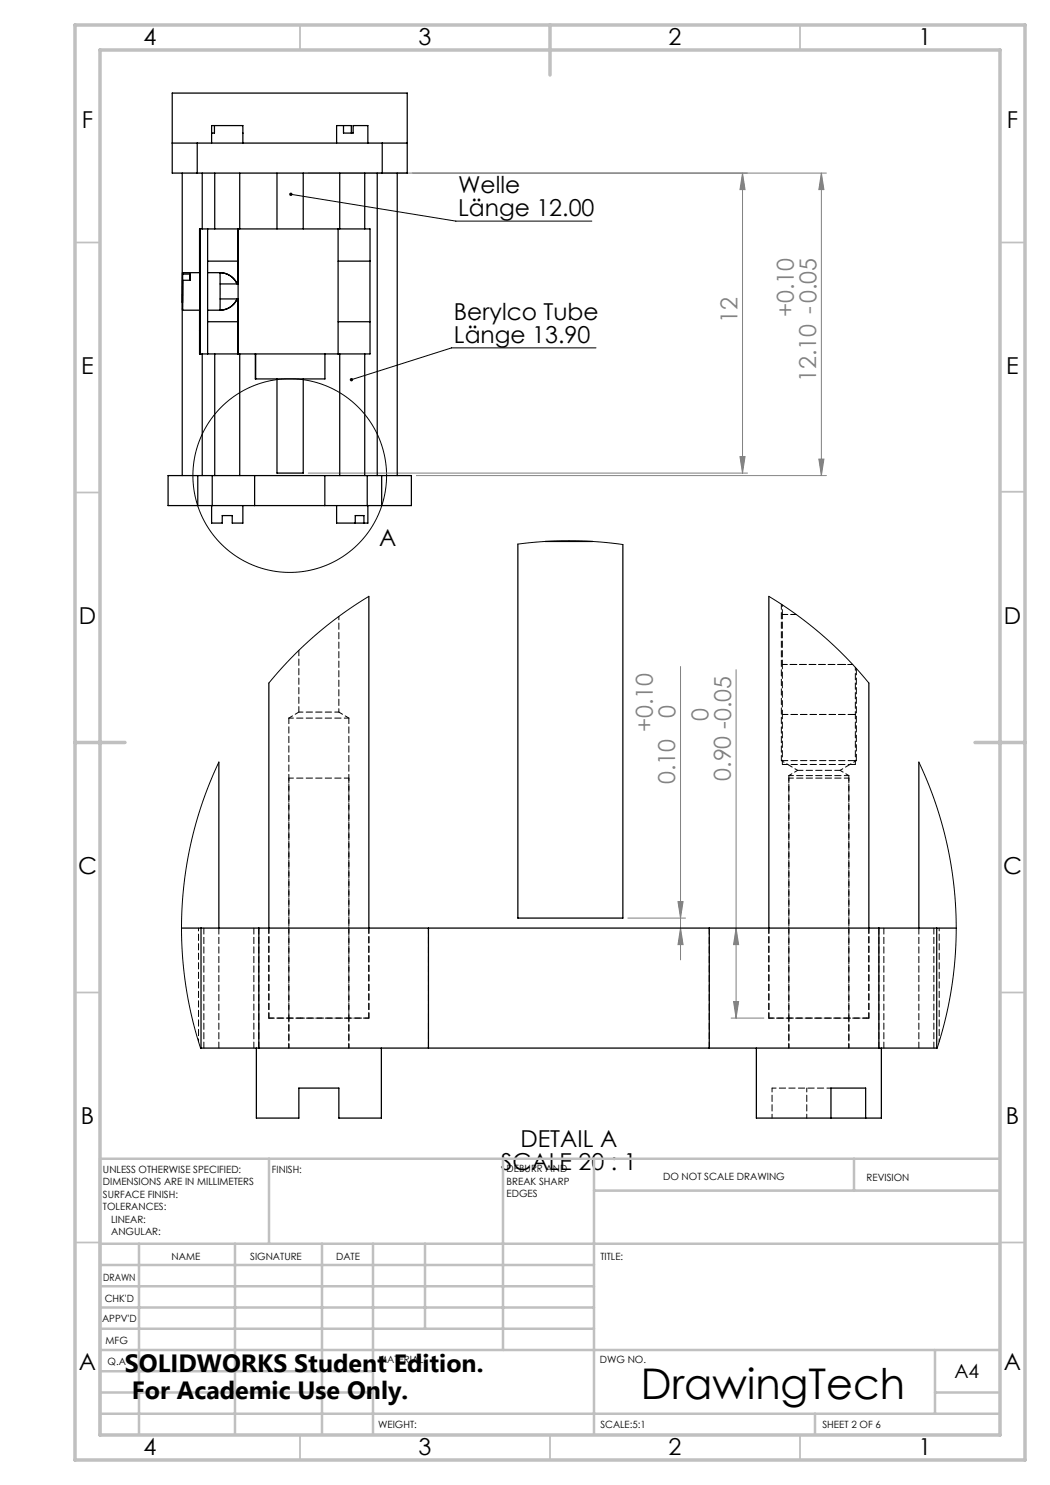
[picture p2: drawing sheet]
<svg xmlns="http://www.w3.org/2000/svg" width="210mm" height="297mm" viewBox="0 0 210 297" stroke-linecap="round" stroke-linejoin="round" font-family="sans-serif">
<g fill="none" stroke="#000" stroke-width=".2">
<path d="M58.2 38.9l33 5.3h27.2M119.2 69.6h-28.9l-20 6.3"/>
<circle cx="57.9" cy="95.1" r="19.4"/>
</g>
<g fill="none" stroke="#808080" stroke-width=".2">
<path d="M61.6 34.6h103.7M148.5 34.6v60M148.5 34.6l.5 3.3h-1zM164.3 34.6l.5 3.3h-1zM164.3 34.6v60.5M61.6 94.6h87.9M83.3 95.1h82M148 91.3h1l-.5 3.3zM163.8 91.8h1l-.5 3.3zM136.1 133.3v58.7M147.2 133.9v69.7M125.6 183.6h11.5"/>
<path d="M135.6 180.3h1l-.5 3.3zM136.1 185.6l.5 3.3h-1zM147.2 185.6l.5 3.3h-1zM146.2 203.6h6.6M146.7 200.3h1l-.5 3.3z"/>
</g>
<g fill="none" stroke="#c0c0c0" stroke-width=".35">
<path d="M60 5v5M160 5v5M15 48.5h5M200 48.5h5M15 98.5h5M200 98.3h5M15 198.5h5M200 198.5h5M15 248.5h5M200 248.5h5M60 287v5M110 287v5"/>
<path d="M160 287v5"/>
</g>
<g fill="none" stroke="#c0c0c0" stroke-width=".5">
<path d="M53.8 231.8v17M100.6 231.8v38.2M118.8 231.8v55.2M118.8 238.1h81.2M170.8 231.8v6.3M200 231.8h-180v55.2M20 248.8h180M20 257.3h98.8M20 253h98.8M27.8 248.8v38.2M47 248.8v38.2M64.4 248.8v38.2"/>
<path d="M74.6 248.8v38.2M85 248.8v17M20 265.8h98.8M20 261.5h98.8M20 278.5h54.6M20 274.3h54.6M20 270h180M187 278.5h13M187 270v12.8M20 282.8h180M163 282.8v4.2"/>
</g>
<path d="M15 5h190v287h-190zM20 10h180v277h-180zM110 5v10M15 148.5h10M195 148.5h10" fill="none" stroke="#c0c0c0" stroke-width=".7"/>
<path d="M70 75.7v.3l.3-.1-.3 .1a.34 .34 0 0 0 .5 .2 .34 .34 0 0 0 .1-.5 .34 .34 0 0 0-.6 0zM57.9 38.7l-.1 .1 .4 .1-.4-.1a.34 .34 0 0 0 .4 .4 .34 .34 0 0 0 .3-.5 .34 .34 0 0 0-.6 0z" fill="#000"/>
<g fill="#808080">
<path d="M148 91.3h1l-.5 3.3zM148.5 34.6l.5 3.3h-1z"/>
<path d="M164.3 34.6l.5 3.3h-1zM163.8 91.8h1l-.5 3.3zM135.6 180.3h1l-.5 3.3zM136.1 185.6l.5 3.3h-1zM147.2 185.6l.5 3.3h-1zM146.7 200.3h1l-.5 3.3z"/>
</g>
<g fill="none" stroke="#000" stroke-width=".25">
<path d="M34.4 28.6h5M36.4 34.6v60.5M39.4 34.6h-5v-16h47v16h-5M39.4 28.6v6M39.4 28.6h37M39.4 34.6h37M40.4 34.6v11.2M42.9 25.1v1.5h-.6M42.9 25.1h5.7v3.5M42.9 25.1h-.6v3.5M42.9 34.6v11.2M47.9 34.6v11.2"/>
<path d="M48.6 26.6h.1M55.4 34.6v11.2M60.6 34.6v11.2M67.9 34.6v11.2M68.7 25.1v1.5h1.9v-1.5h3v3.5M68.7 25.1h-1.4v3.5M68.7 25.1h1.6v1.5M72.9 34.6v11.2M75.4 34.6v60.5M76.4 28.6h5M76.4 28.6v6M79.4 34.6v60.5"/>
<path d="M36.5 54.5h3.5v3.1v4.4h-3.5M36.5 54.8v7.2v-5.9h1.5M36.5 54.8v-.3v6M36.5 54.8h1.5M38 54.8v1.3M39.9 54.5v-8.7h34.1v25h-34.1v-8.8M39.9 45.8v8.7M40 45.8v25M41.5 54.5h2.5M41.5 52.2h6.1M41.5 45.8v25M44 54.5a3.8 3.8 0 0 1 3.4 2.3"/>
<path d="M44 54.5v7.5M44 59.8h3.6M44 56.8h3.6M47.4 59.8a3.7 3.7 0 0 1-3.4 2.2M47.6 45.8v25M67.6 52.2h6.4M67.6 45.8v25M36.5 60.5h.1M39.9 66h.1M39.9 62v8.8M40.4 70.8v24.3M41.5 62h2.5"/>
<path d="M41.5 64.3h6.1M42.9 70.8v24.3M47.9 70.8v24.3M51.1 70.8v5h13.9v-5M51.1 70.8v5M55.4 75.8v18.8h5.2v-18.8M67.6 64.3h6.4M67.9 70.8v24.3M72.9 70.8v24.3M39.6 95.1v6M42.4 95.1h8.5M42.4 95.1h-8.8v6h8.8"/>
<path d="M42.4 95.1v6M50.9 95.1h14.1M50.9 95.1v6M65 95.1h8.4M65 95.1v6M73.4 95.1h8.9v6h-8.9M73.4 95.1v6M76.3 95.1v6M42.3 101.1v3.5h2.1v-1.5h2v1.5h2.2v-3.5M42.4 101.1h8.5M50.9 101.1h14.1M65 101.1h8.4"/>
<path d="M67.3 101.1v3.5h3.8M71.1 104.6v-1.5h1.7v1.5M71.1 104.6h1.7M73.6 101.1v3.5h-.8M73.8 119.3v66.3M103.6 108.8v74.8h21v-74.7M109 108.3h9.5M153.8 119.3v66.3M53.8 136.6v49M173.8 136.6v49M43.8 152.4v33.2M183.8 152.4v33.2"/>
<path d="M36.3 185.6h15.5M40.2 185.6v24M51.8 185.6h33.9M51.8 185.6v24M85.7 185.6h56.2M85.7 185.6v24M141.9 185.6h33.9M141.9 185.6v24M175.8 185.6v24M175.8 185.6h15.4M187.3 185.6v24M40.1 209.6h11.7"/>
<path d="M51.3 209.6v14h8.5v-6h8v6h8.5v-14M51.8 209.6h33.9M85.7 209.6h56.2M141.9 209.6h33.9M151.3 209.6v14h14.9M175.8 209.6h11.6M176.3 209.6v14h-3.2M166.2 223.6v-6h6.9v6M166.2 223.6h6.9"/>
</g>
<path d="M73.8 119.3a77.5 77.5 0 0 0-20 17.3M103.6 108.8a77.5 77.5 0 0 1 21 .1M153.8 119.3a77.5 77.5 0 0 1 20 17.3M43.8 152.4a77.5 77.5 0 0 0-3.7 57.2M183.8 152.4a77.5 77.5 0 0 1 3.6 57.2" fill="none" stroke="#000" stroke-width=".2"/>
<path d="M156.3 152.1h14.6M170.7 142.9h.4M170.7 152.9h.4M170.9 152.1h.4M171.3 152.1v-18.4M173.3 203.6h.5" fill="none" stroke="#000" stroke-width=".2" stroke-dasharray="1.3 .6"/>
<path d="M156.5 122.9v10M156.5 132.9v10M168.4 132.9h-11.9M59.8 142.4l-2 1.2M67.8 142.4h-8M69.8 143.6l-2-1.2M156.5 142.9v10M171.1 152.9v-10M153.8 203.6h19.5" fill="none" stroke="#000" stroke-width=".2" stroke-dasharray="1.3 .6" stroke-dashoffset=".4"/>
<g fill="none" stroke="#000" stroke-width=".2" stroke-dasharray="1.3 .6" stroke-dashoffset=".2">
<path d="M59.8 130.1v12.3M156.3 120.8v31.3M159.2 122.9h-2.7M57.8 143.6v60M156.5 142.9h14.2M156.5 152.9h14.2M157.8 155.1v48.5M168 154.1h-8.5M53.8 185.6v18M153.8 185.6v18M53.8 203.6h20M69.8 203.6v-60"/>
<path d="M73.8 203.6v-18M153.8 203.6h20M169.8 203.6v-48.5M173.8 203.6v-18"/>
</g>
<path d="M156.5 132.9h14M57.8 155.6h12M57.8 155.6v54M69.8 143.6h-12M157.8 155.6h12M157.8 155.6v54M169.8 155.1h-12M53.8 203.6h6.3M69.8 209.6v-54M169.8 209.6v-54" fill="none" stroke="#000" stroke-width=".2" stroke-dasharray="1.3 .6" stroke-dashoffset=".3"/>
<path d="M170.5 132.9h-2.1M57.8 203.6v6M60.1 203.6h13.7M69.8 209.6v-6M154.4 217.6v6M157.8 203.6v6M166.2 217.6h-11.8M169.8 209.6v-6M161.4 223.6v-6" fill="none" stroke="#000" stroke-width=".2" stroke-dasharray="1.3 .6" stroke-dashoffset=".5"/>
<path d="M171.1 142.9v-9.4M39.7 185.6v22.7M187.8 185.6v22.7" fill="none" stroke="#000" stroke-width=".2" stroke-dasharray="1.3 .6" stroke-dashoffset=".7"/>
<path d="M40.8 185.6v24M51.8 185.6v24M141.9 185.6v24M176.8 185.6v24M183.8 185.6v24M43.8 209.6v-24M50.8 209.6v-24M85.7 209.6v-24M175.8 209.6v-24M186.8 209.6v-24" fill="none" stroke="#000" stroke-width=".2" stroke-dasharray="1.3 .6" stroke-dashoffset=".1"/>
<path d="M67.8 142.4v-19.1M156.3 152.1l3.2 2M159.5 154.1l-1.7 1M168 154.1l3.3-2M169.8 155.1l-1.8-1" fill="none" stroke="#000" stroke-width=".2" stroke-dasharray="1.3 .6" stroke-dashoffset=".6"/>
<path d="M156.5 121v1.9" fill="none" stroke="#000" stroke-width=".2" stroke-dasharray="1.3 .6" stroke-dashoffset="1"/>
<text font-size="8.5" x="128.2" y="279.7">DrawingTech</text>
<g font-size="5">
<text x="25" y="274.4">SOLIDWORKS Student Edition.</text>
<text x="26.4" y="279.9">For Academic Use Only.</text>
</g>
<g font-size="4.7">
<text x="28.7" y="9">4</text>
<text x="83.7" y="9">3</text>
<text x="133.7" y="9">2</text>
<text x="183.7" y="9">1</text>
<text x="16.4" y="25.5">F</text>
<text x="201.4" y="25.5">F</text>
<text x="91.6" y="38.7">Welle</text>
<text x="91.6" y="43.2">Länge 12.00</text>
<text x="90.8" y="64">Berylco Tube</text>
<text x="90.8" y="68.5">Länge 13.90</text>
<text x="16.2" y="74.8">E</text>
<text x="201.2" y="74.8">E</text>
<text x="75.9" y="109.2">A</text>
<text x="15.8" y="124.8">D</text>
<text x="200.8" y="124.8">D</text>
<text x="15.6" y="174.8">C</text>
<text x="200.6" y="174.8">C</text>
<text x="16.2" y="224.8">B</text>
<text x="201.2" y="224.8">B</text>
<text x="100.2" y="233.9">SCALE 20 : 1</text>
<text x="104.1" y="229.4">DETAIL A</text>
<text x="15.8" y="274">A</text>
<text x="200.8" y="274">A</text>
<text x="28.7" y="291">4</text>
<text x="83.7" y="291">3</text>
<text x="133.7" y="291">2</text>
<text x="183.7" y="291">1</text>
</g>
<g font-size="4.7" fill="#808080">
<text x="147.5" y="64.5" transform="rotate(-90 147.5 64.5)">12</text>
<text x="158.7" y="63.4" transform="rotate(-90 158.7 63.4)">+0.10</text>
<text x="163.2" y="76.4" transform="rotate(-90 163.2 76.4)">12.10 -0.05</text>
<text x="135.1" y="143.6" transform="rotate(-90 135.1 143.6)">0</text>
<text x="130.6" y="146.5" transform="rotate(-90 130.6 146.5)">+0.10</text>
<text x="141.7" y="144.3" transform="rotate(-90 141.7 144.3)">0</text>
<text x="135" y="156.8" transform="rotate(-90 135 156.8)">0.10</text>
<text x="146.2" y="156.2" transform="rotate(-90 146.2 156.2)">0.90 -0.05</text>
</g>
<text font-size="3.9" x="190.9" y="275.5">A4</text>
<g font-size="2">
<text x="20.6" y="234.6">UNLESS OTHERWISE SPECIFIED:</text>
<text x="20.6" y="237.1">DIMENSIONS ARE IN MILLIMETERS</text>
<text x="20.6" y="239.6">SURFACE FINISH:</text>
<text x="54.4" y="234.6">FINISH:</text>
<text x="101.3" y="234.5">DEBURR AND</text>
<text x="101.3" y="237">BREAK SHARP</text>
<text x="101.3" y="239.5">EDGES</text>
<text x="132.6" y="236">DO NOT SCALE DRAWING</text>
<text x="173.3" y="236.2">REVISION</text>
<text x="20.6" y="242.1">TOLERANCES:</text>
<text x="22.2" y="244.6">LINEAR:</text>
<text x="22.2" y="247.1">ANGULAR:</text>
<text x="34.3" y="252">NAME</text>
<text x="50" y="251.9">SIGNATURE</text>
<text x="67.2" y="251.9">DATE</text>
<text x="120.1" y="251.9">TITLE:</text>
<text x="20.6" y="256.1">DRAWN</text>
<text x="20.9" y="260.3">CHK'D</text>
<text x="20.4" y="264.4">APPV'D</text>
<text x="21.1" y="268.8">MFG</text>
<text x="21.5" y="273">Q.A</text>
<text x="75.6" y="272.5">MATERIAL:</text>
<text x="120" y="272.5">DWG NO.</text>
<text x="75.6" y="285.5">WEIGHT:</text>
<text x="120.1" y="285.6">SCALE:5:1</text>
<text x="164.5" y="285.6">SHEET 2 OF 6</text>
</g>
</svg>
